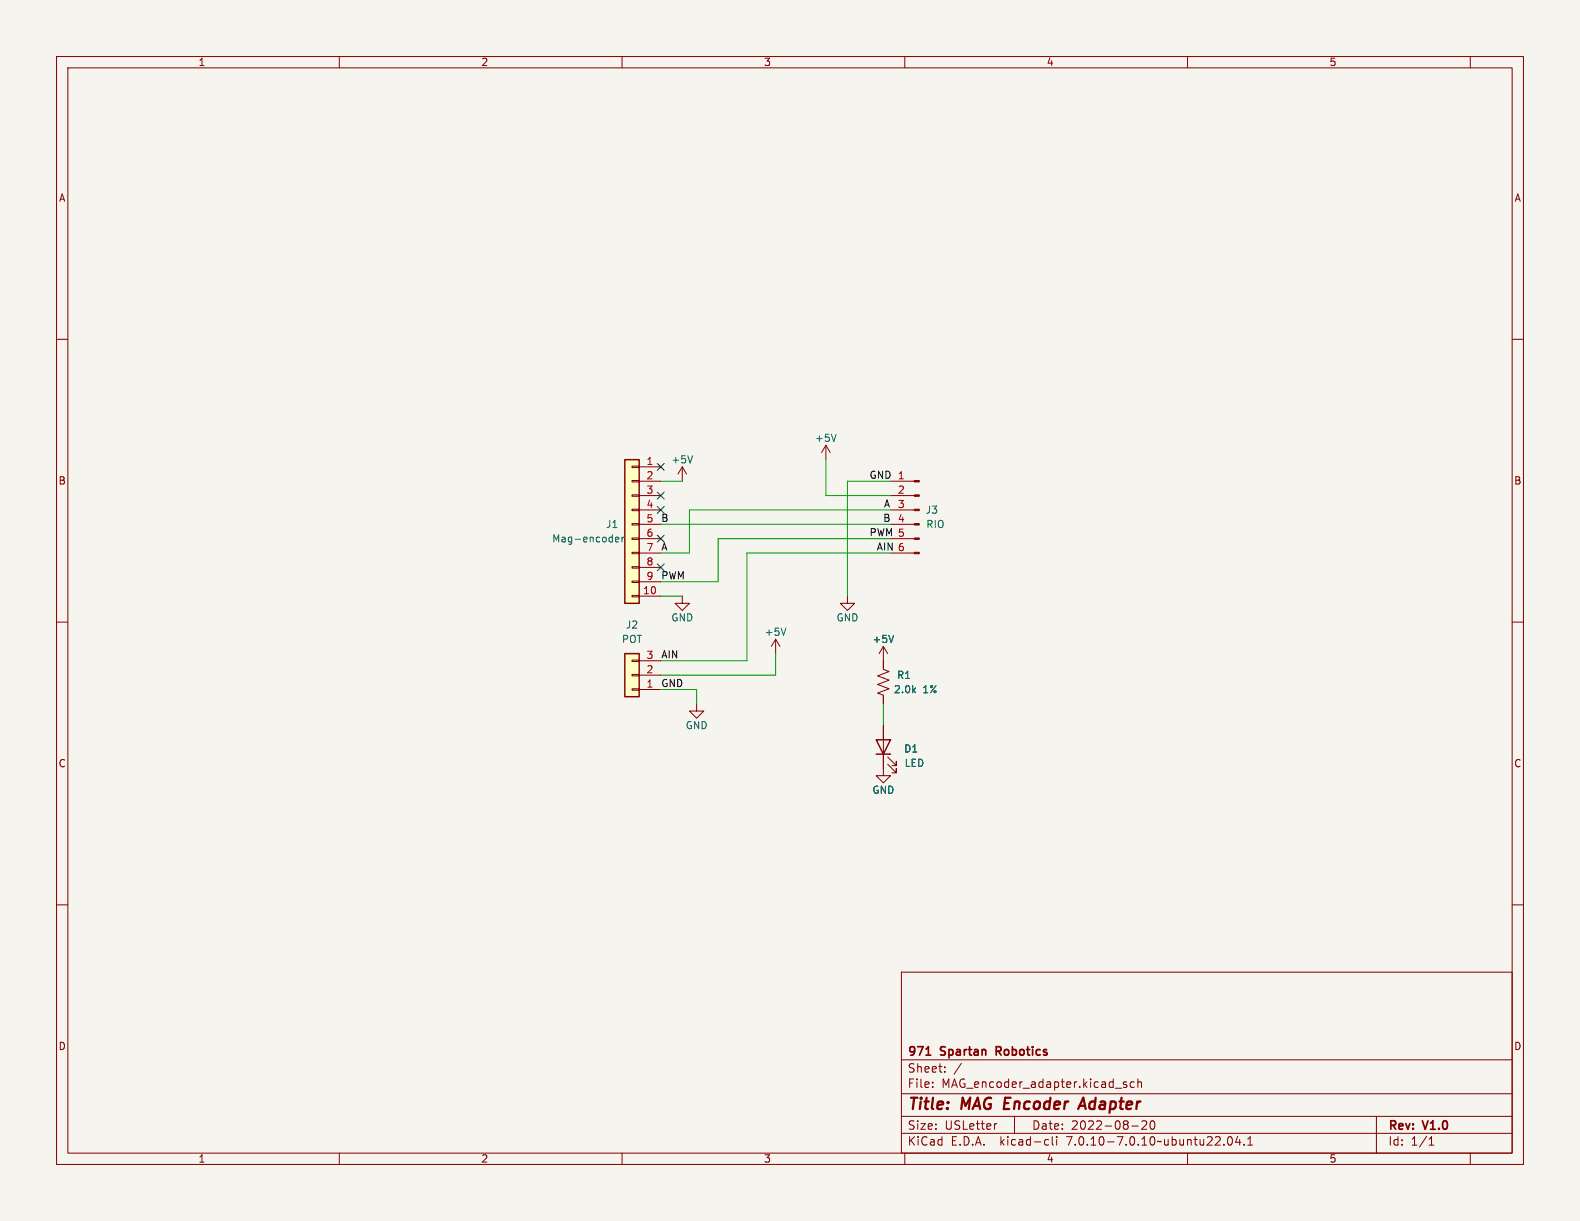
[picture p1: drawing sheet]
<svg xmlns="http://www.w3.org/2000/svg" width="279mm" height="216mm" viewBox="0 0 279 216" stroke-linecap="round" stroke-linejoin="round" font-family="sans-serif">
<path d="M0 0h279.4v215.9h-279.4z" fill="#f5f4ef" stroke="#f5f4ef" stroke-width=".18"/>
<g fill="none" stroke="#840000" stroke-width=".18">
<path d="M10 10h259.4v195.9h-259.4zM12 12h255.4v191.9h-255.4zM60 10v2M110 10v2M160 10v2M210 10v2M260 10v2M10 60h2M267.4 60h2M146 78.7l-.7 1.3M146 78.7v2.6M146 78.7l.8 1.3"/>
<path d="M111.8 97.7h1.2v.2h-1.2zM111.8 95.1h1.2v.3h-1.2zM111.8 92.6h1.2v.2h-1.2zM111.8 90h1.2v.3h-1.2zM111.8 87.5h1.2v.3h-1.2zM111.8 85h1.2v.2h-1.2zM111.8 82.4h1.2v.3h-1.2zM113 97.8h3.8M113 95.3h3.8M113 92.7h3.8M113 90.2h3.8M113 87.6h3.8"/>
<path d="M113 85.1h3.8M113 82.6h3.8M120.6 82.6l-.7 1.2M120.6 82.6v2.5M120.6 82.6l.8 1.2M157.5 97.8h4.2M157.5 95.3h4.2M157.5 92.7h4.2M157.5 90.2h4.2M157.5 87.6h4.2M157.5 85.1h4.2M10 110h2"/>
<path d="M111.8 116.7h1.2v.3h-1.2zM111.8 119.3h1.2v.2h-1.2zM111.8 105.3h1.2v.2h-1.2zM111.8 102.7h1.2v.3h-1.2zM111.8 100.2h1.2v.3h-1.2zM113 119.4h3.8M113 116.8h3.8M113 105.4h3.8M113 100.3h3.8M113 102.9h3.8M120.6 105.4v1.3h1.3l-1.3 1.3-1.2-1.3h1.2M137.2 113l-.8 1.3"/>
<path d="M137.2 113v2.6M137.2 113l.7 1.3M149.9 105.4v1.3h1.2l-1.2 1.3-1.3-1.3h1.3M156.2 114.3v4.1l1 .3-2 .8 2 .8-2 .7 2 .8-2 .8 1 .3v1.6M156.2 114.3l-.8 1.3M156.2 114.3l.8 1.3M267.4 110h2M111.8 121.8h1.2v.2h-1.2zM113 121.9h3.8M123.2 124.5v1.2h1.3l-1.3 1.3-1.3-1.3h1.3M156.2 128.3v8.9h1.3l-1.3 1.2-1.3-1.2h1.3M157 135.1l1.5 1.6v-.8v.8h-.8"/>
<path d="M157 133.9l1.5 1.5v-.8v.8h-.8M10 160h2M267.4 160h2M159.4 171.9h108v32h-108zM159.4 197.4h108M159.4 193.4h108M159.4 187.4h108M164.9 192.1v.2M164.9 191.4v.1M167.1 189.4v.2M167.1 188.7v.1M170 188l-1.3 1.9"/>
<path d="M176.3 198.7l-.3 .1M179.4 197.4v3M198.6 191.6l.7 .4-.2 .3-.5-.1M199.2 191.4l-.3-.1-.3 .2M200.1 199.1h1.2M200.6 191.4l-.5-.1-.2 .3v.4l.1 .2h.6M201.2 191.4l.2-.1 .4 .1 .1 .9M201.2 190.8v1.5M202.7 198.3v.5l-.8 .9h.9M203.5 198.3a.81 .81 0 0 0 .4 1.4l.2-.2 .1-.4-.1-.8M243.4 197.4v6.5M60 203.9v2"/>
<path d="M110 203.9v2M159.4 200.4h108M160 203.9v2M185 201.5l.4 .1M185.4 202.4l-.4 .1M186.1 201v1.3l.2 .2M186.9 201v.1M186.9 201.5v1M210 203.9v2M216.4 202.3v.2M217.3 201.1l.1-.1a.81 .81 0 0 1 .6 .6 .81 .81 0 0 1-.3 .8l-.1 .1a.81 .81 0 0 1-.6-.6 .81 .81 0 0 1 .3-.8zM218.9 200.9l-.4 1.1h.9"/>
<path d="M219.2 201.5v1M220 202.3v.2M220.6 202.5h.9M220.6 201.4l.5-.4v1.5M252.7 202.5h.9M252.7 201.4l.4-.4v1.5M260 203.9v2"/>
</g>
<path d="M190.7 196.1l.9-2 .4 2M190.9 195.5h1" fill="none" stroke="#840000" stroke-width=".4"/>
<path d="M163.7 186.6h.9M176.2 185.9h.5M176.7 185.1h-.5v1.5" fill="none" stroke="#840000" stroke-width=".3"/>
<path d="M147.9 76.8l-.5 1.2M108.8 95.4l.6-.1v-.3h-.4l-.2 .2 .1 .6h.5M110 95v.8M110.4 95l-.4 .2M122.5 80.6l-.5 1.3M139 111.1l-.4 1.2M158 112.3l-.4 1.3" fill="none" stroke="#006464" stroke-width=".18"/>
<g fill="#840000" stroke="#840000" stroke-width=".18">
<path d="M161.7 97.7h.9v.2h-.9z"/>
<path d="M161.7 95.1h.9v.3h-.9z"/>
<path d="M161.7 92.6h.9v.2h-.9z"/>
<path d="M161.7 90h.9v.3h-.9z"/>
<path d="M161.7 87.5h.9v.3h-.9z"/>
<path d="M161.7 85h.9v.2h-.9z"/>
</g>
<g fill="#ffffc2" stroke="#ffffc2" stroke-width=".18">
<path d="M110.5 115.6h2.5v7.6h-2.5z"/>
<path d="M110.5 81.3h2.5v25.4h-2.5z"/>
</g>
<path d="M110.5 81.3h2.5v25.4h-2.5zM110.5 115.6h2.5v7.6h-2.5zM154.9 130.8h2.6l-1.3 2.6zM154.9 133.4h2.6" fill="none" stroke="#840000" stroke-width=".25"/>
<path d="M116.8 92.7h40.7M116.8 85.1h3.8M146 81.3v6.3h11.5M157.5 90.2h-35.6v7.6h-5.1M157.5 97.8h-25.4v19h-15.3M157.5 95.3h-30.5v7.6h-10.2M157.5 85.1h-7.6v20.3M116.8 105.4h3.8M137.2 115.6v3.8h-20.4M116.8 121.9h6.4v2.6M156.2 124.5v3.8" fill="none" stroke="#009600" stroke-width=".18"/>
<path d="M116.2 99.7l1.2 1.2M116.2 87l1.2 1.2M116.2 94.6l1.2 1.3M116.2 81.9l1.2 1.3M116.2 89.6l1.2 1.2M117.4 99.7l-1.2 1.2M117.4 87l-1.2 1.2M117.4 94.6l-1.2 1.3M117.4 81.9l-1.2 1.3M117.4 89.6l-1.2 1.2" fill="none" stroke="#000084" stroke-width=".18"/>
<g font-size="2.8" fill="#840000">
<text x="160.4" y="196.8">Title:</text>
<text x="170.1" y="196.8">MAG Encoder</text>
<text x="192.6" y="196.8">Adapter</text>
</g>
<g font-size="2.1" fill="#840000">
<text x="160.4" y="189.9">Sheet:</text>
<text x="160.4" y="187.1">971</text>
<text x="166.4" y="187.1">Spartan</text>
<text x="176.8" y="187.1">Robotics</text>
<text x="160.4" y="192.6">File:</text>
<text x="166.5" y="192.6">MAG_encoder_adapter.kicad_sch</text>
<text x="160.4" y="202.8">KiCad</text>
<text x="160.4" y="200">Size:</text>
<text x="167.1" y="200">USLetter</text>
<text x="168.1" y="202.8">E.D.A.</text>
<text x="177" y="202.8">kicad-cli</text>
<text x="182.4" y="200">Date:</text>
<text x="188.9" y="202.8">7.0.10-7.0.10~ubuntu22.04.1</text>
<text x="189.4" y="200">2022-08-20</text>
<text x="245.4" y="200.2">Rev:</text>
<text x="245.4" y="202.8">Id:</text>
<text x="249.5" y="202.8">1/1</text>
<text x="251.8" y="200.2">V1.0</text>
</g>
<g font-size="1.8" fill="#840000">
<text x="35" y="11.9">1</text>
<text x="85" y="11.9">2</text>
<text x="135" y="11.9">3</text>
<text x="185" y="11.9">4</text>
<text x="235" y="11.9">5</text>
<text x="10.3" y="35.9">A</text>
<text x="267.7" y="35.9">A</text>
<text x="10.3" y="85.9">B</text>
<text x="267.7" y="85.9">B</text>
<text x="10.3" y="135.9">C</text>
<text x="267.7" y="135.9">C</text>
<text x="10.3" y="185.9">D</text>
<text x="267.7" y="185.9">D</text>
<text x="35" y="205.8">1</text>
<text x="85" y="205.8">2</text>
<text x="135" y="205.8">3</text>
<text x="185" y="205.8">4</text>
<text x="235" y="205.8">5</text>
</g>
<g font-size="1.8" fill="#a90000">
<text x="114.2" y="82.3">1</text>
<text x="114.2" y="84.8">2</text>
<text x="114.2" y="87.4">3</text>
<text x="114.2" y="89.9">4</text>
<text x="158.7" y="87.4">2</text>
<text x="158.7" y="89.9">3</text>
<text x="114.2" y="92.5">5</text>
<text x="114.2" y="95">6</text>
<text x="158.7" y="92.5">4</text>
<text x="114.2" y="97.5">7</text>
<text x="114.2" y="100.1">8</text>
<text x="113.6" y="105.2">10</text>
<text x="114.2" y="102.6">9</text>
<text x="114.2" y="119.1">2</text>
<text x="114.2" y="116.6">3</text>
<text x="114.2" y="121.7">1</text>
</g>
<g font-size="1.8" fill="#006464">
<text x="118.6" y="82.1">+5V</text>
<text x="144" y="78.3">+5V</text>
<text x="107.1" y="93.6">J1</text>
<text x="163.6" y="91">J3</text>
<text x="163.7" y="93.6">RIO</text>
<text x="97.5" y="96.1">Mag-encoder</text>
<text x="109.9" y="113.9">POT</text>
<text x="110.6" y="111.4">J2</text>
<text x="118.6" y="110.1">GND</text>
<text x="135.1" y="112.6">+5V</text>
<text x="147.8" y="110.1">GND</text>
<text x="154.2" y="113.9">+5V</text>
<text x="158" y="122.8">2.0k</text>
<text x="158.5" y="120.2">R1</text>
<text x="163.2" y="122.8">1%</text>
<text x="121.2" y="129.1">GND</text>
<text x="159.8" y="133.3">D1</text>
<text x="159.9" y="135.8">LED</text>
<text x="154.2" y="140.6">GND</text>
</g>
<g font-size="1.8" fill="#0f0f0f">
<text x="153.7" y="84.7">GND 1</text>
<text x="156.2" y="89.8">A</text>
<text x="116.8" y="92.4">B</text>
<text x="153.7" y="94.9">PWM 5</text>
<text x="156.1" y="92.4">B</text>
<text x="116.8" y="97.4">A</text>
<text x="154.9" y="97.4">AIN 6</text>
<text x="116.8" y="102.5">PWM</text>
<text x="116.8" y="116.5">AIN</text>
<text x="116.8" y="121.6">GND</text>
</g>
</svg>
